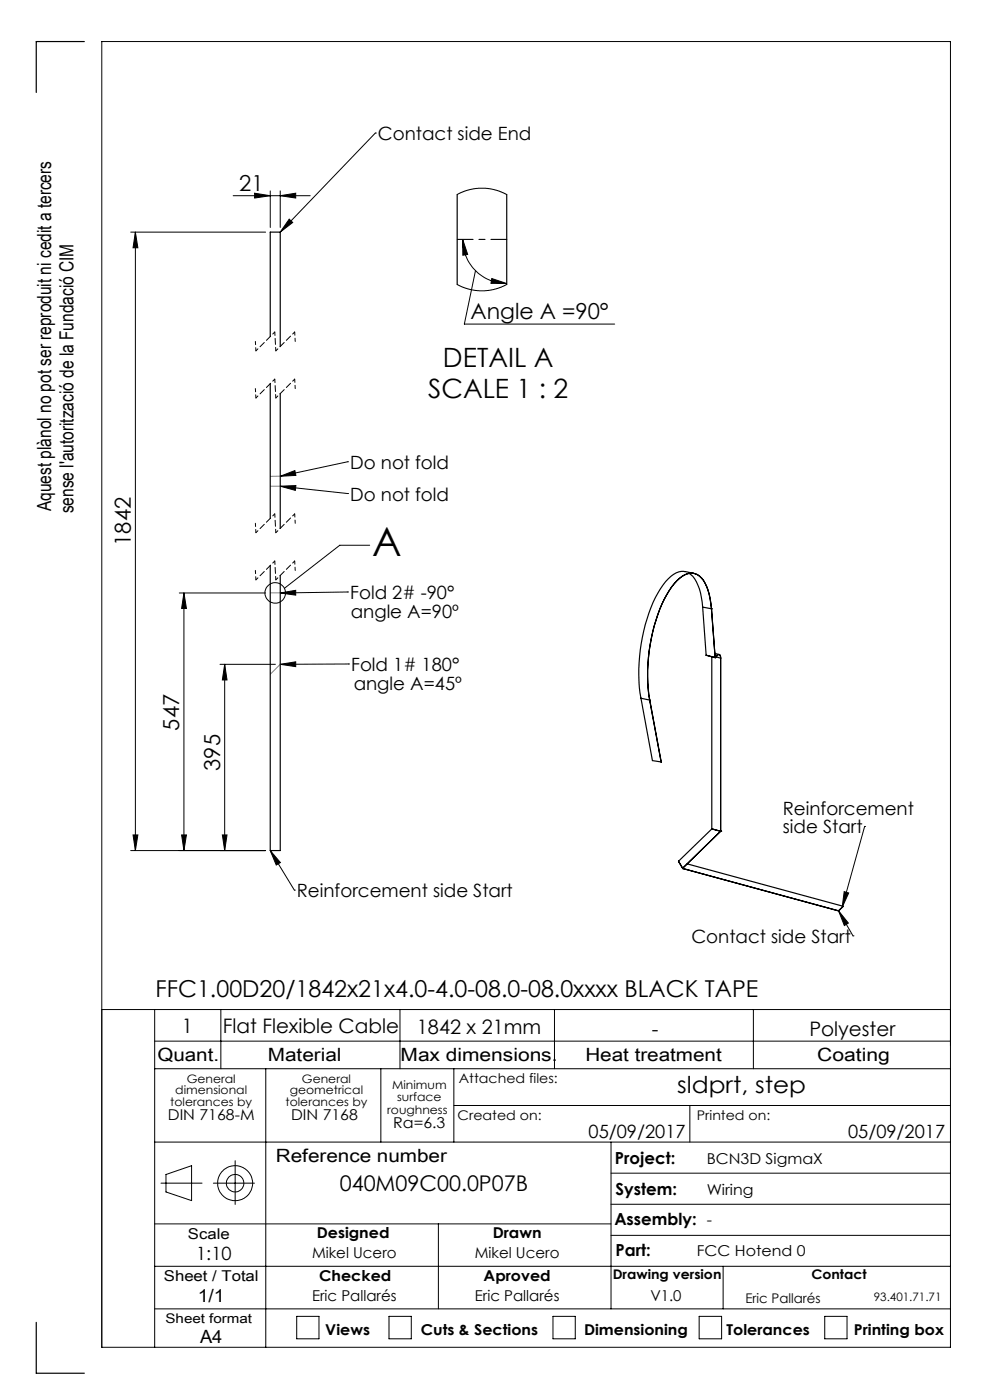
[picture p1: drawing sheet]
<svg xmlns="http://www.w3.org/2000/svg" width="210mm" height="297mm" viewBox="0 0 210 297" stroke-linecap="round" stroke-linejoin="round" font-family="sans-serif">
<g fill="none" stroke="#000" stroke-width=".21">
<path d="M21.6 8.8h180v277h-180zM79.6 28.2h.1M79.6 28.2l-20.2 21M27.7 49.2h28.6M28.7 49.2v131.2M28.7 49.2l.5 3.4h-1zM49.5 41.5h16.3M54 41l3.3 .5-3.3 .5zM57.3 40.5v7.8M59.4 41.5l3.3-.5v1zM59.4 40.5v7.8M61.3 46.5l.8 .7-2.7 2z"/>
<path d="M97 41.3l2.2-1 2.3-.4 2.8 .2 1.6 .4 1.6 .8M98.1 50.8l1.1 3.2-1 .1zM98.1 50.8a9.3 9.3 0 0 0 9.4 9.3M100.9 57.4l-2.4 11.4h31.9M104.3 59.1l3.2 1h-3.4zM97 60.4l2.2 .9 2.4 .4 3-.2 1.6-.5 1.3-.6M73.7 98h.1M73.7 98l-14.3 3M59.4 103.1l3.4-.1-.1 1zM59.4 101l3.1-1.2 .3 1.1zM59.4 103.1l14.3 1.6M73.7 104.7h.1"/>
<path d="M78.4 115.7h-6.3l-11.8 9.1M38 125.8h18.3M39 125.8v54.6M39 125.8l.5 3.3h-1zM59.4 125.8l3.3-.6v1.1zM73.7 125.6h.1M73.7 125.6l-14.3 .2M46.7 140.9h11.7M47.7 140.9v39.5M47.7 140.9l.5 3.3h-1zM59.4 140.9l3.3-.5v1zM73.9 140.9h.1"/>
<path d="M73.9 140.9h-14.5M28.2 177.1h1l-.5 3.3zM38.5 177.1h1l-.5 3.3zM47.2 177.1h1l-.5 3.3zM183.4 175.3h.1M183.4 175.3l-4.8 17.2M27.7 180.4h28.6M57.3 180.4l2.2 2.6-.9 .5zM57.3 180.4l5.1 8.4M62.4 188.8h.1M177.9 193.2l2.1 2.6-.9 .6zM177.9 193.2l3 5.3"/>
<path d="M179.1 189.2l.9 .2-1.4 3.1zM180.9 198.5h.1M21.6 214.2h180M32.8 214.2v71.6M46.8 214.2v12.5M84.8 214.2v12.5M117.6 214.2v12.5M159.8 214.2v12.5M32.8 220.9h168.8M32.8 226.7h168.8M56.4 226.7v59.1M80.8 226.7v15.6"/>
<path d="M96.3 226.7v15.6M96.3 234.5h105.3M146.3 234.5v7.8M32.8 259.6h96.8M32.8 242.3h168.8M34.1 251h8.8M35.2 249.2l5.4-1.9v7.4l-5.4-1.8zM45.3 251h8.7M49.9 246.2v9.3M93 259.6v18.1M129.6 242.3v35.4M129.6 255.5h72"/>
<path d="M129.6 248.9h72M32.8 268.6h168.8M62.9 279.3h4.8v4.7h-4.8zM82.5 279.3h4.7v4.7h-4.7zM117.3 279.3h4.7v4.7h-4.7zM129.6 262.1h72M148.3 279.3h4.8v4.7h-4.8zM153.4 268.6v9.1M174.9 279.3h4.8v4.7h-4.8zM201.6 277.7h-168.8"/>
<circle cx="58.4" cy="125.8" r="2.18"/>
<circle cx="49.9" cy="251" r="1.87"/>
<circle cx="49.9" cy="251" r="3.7"/>
</g>
<path d="M54.3 74.4l-.1-2M62.6 72.4l-.1-2M54.3 84.4l-.1-2M62.6 82.4l-.1-2M54.3 113l-.1-2M62.6 111l-.1-2M54.3 123l-.1-2M62.6 121l-.1-2" fill="none" stroke="#000" stroke-width=".21" stroke-dasharray="1.3 .6" stroke-dashoffset=".6"/>
<path d="M58.3 70.4l-4 4M62.5 70.4l-4 4M58.3 80.4l-4 4M62.5 80.4l-4 4M58.3 119l-4 4M58.3 109l-4 4M62.5 119l-4 4M62.5 109l-4 4" fill="none" stroke="#000" stroke-width=".21" stroke-dasharray="1.3 .6" stroke-dashoffset=".7"/>
<path d="M58.5 74.4l-.2-4M58.5 84.4l-.2-4M58.5 113l-.2-4M58.5 123l-.2-4" fill="none" stroke="#000" stroke-width=".21" stroke-dasharray="1.3 .6" stroke-dashoffset=".5"/>
<path d="M107.5 50.8h-10.5" fill="none" stroke="#808080" stroke-width=".21" stroke-dasharray="15.2 1.3 1.3 1.3" stroke-dashoffset="11.9"/>
<path d="M59.4 101l-2.1 .1M59.4 103.1h-2.1M59.4 125.8h-2.1M59.4 140.9l-2.1 2.1" fill="none" stroke="#808080" stroke-width=".21" stroke-dasharray="15.2 1.3 1.3 1.3"/>
<path d="M97 50.8h10.5" fill="none" stroke="#000" stroke-width=".21" stroke-dasharray="15.2 1.3 1.3 1.3" stroke-dashoffset="11.9"/>
<g fill="none" stroke="#000" stroke-width=".25">
<path d="M17.9 8.8h-10.2v10.8M97 41.3v19.1M107.5 41.3v19.1M57.3 71.4v-22.2h2.1v24.3M57.3 81.4v28.6M59.4 83.5v28.6M57.3 120v60.4h2.1v-58.3M145.3 121.3a4.4 4.4 0 0 0-4.1 2.1 31.2 31.2 0 0 0-5.6 17.1l-.1 4 .5 3.6M145.3 121.2l1.9 .4M146.2 121.6a7.3 7.3 0 0 1 2.6 5.1l.2 2.1M149 128.8l1.9 .3M149 128.8l.8 10.2"/>
<path d="M149.8 139l1.9 .5M150.9 129.1a11.3 11.3 0 0 0-2.1-6.5 3.1 3.1 0 0 0-4.6 .1 19.3 19.3 0 0 0-5.1 8.9 37.9 37.9 0 0 0-1.3 16.9M150.9 129.1a11.4 11.4 0 0 0-2.1-6.4 2.99 2.99 0 0 0-4.6 0 20.8 20.8 0 0 0-5.5 10.2 37 37 0 0 0-.9 15.6M150.9 129.1h.1M150.9 129.1l.8 10.4M151 139.3v36.5M151.6 138.6l.9 .2M151.7 139l.4 .1M151.7 139.5h.1M151.7 139.4v.1M152.1 139.1a.43 .43 0 0 1 .5-.2 .43 .43 0 0 1 .3 .5v37M152.1 139.1a.42 .42 0 0 1 .5-.2 .42 .42 0 0 1 .3 .5v.2l-1-.3"/>
<path d="M152.1 139.1l-.4 .4M136 148.1l1.8 .4M136 148.1l2.4 13.3 1.8 .2M137.8 148.5l2.4 13.1M137.8 148.5h.1M151 175.8v.1M151 175.8l1.9 .6M151 175.9l-7.1 6.8M151 175.9l1.9 .5M152.9 176.4h.1M152.9 176.3v.1M152.9 176.4l-8.1 7.8"/>
<path d="M143.9 182.7l.9 1.6M143.9 182.7l.9 1.5M144.8 184.2l.1 .1M144.8 184.2h.1M144.9 184.3h.1M144.9 184.3l33 8.9M145.8 183.3l33.1 9M178.9 192.3l-1 .9M7.7 280.5v10.8h10.2"/>
</g>
<g fill="#000">
<path d="M59.4 41.5l3.3-.5v1zM54 41l3.3 .5-3.3 .5z"/>
<path d="M98.1 50.8l1.1 3.2-1 .1zM104.3 59.1l3.2 1h-3.4z"/>
<path d="M47.2 177.1h1l-.5 3.3zM47.7 140.9l.5 3.3h-1zM28.2 177.1h1l-.5 3.3zM28.7 49.2l.5 3.4h-1zM38.5 177.1h1l-.5 3.3zM39 125.8l.5 3.3h-1z"/>
<path d="M57.3 180.4l2.2 2.6-.9 .5zM61.3 46.5l.8 .7-2.7 2zM59.4 125.8l3.3-.6v1.1zM59.4 140.9l3.3-.5v1zM59.4 103.1l3.4-.1-.1 1zM59.4 101l3.1-1.2 .3 1.1zM177.9 193.2l2.1 2.6-.9 .6zM179.1 189.2l.9 .2-1.4 3.1z"/>
</g>
<text font-size="8.5" x="78.9" y="118">A</text>
<g font-size="5.6">
<text x="94" y="77.8">DETAIL A</text>
<text x="90.8" y="84.4">SCALE 1 : 2</text>
</g>
<g font-size="4.9">
<text x="33" y="211.4">FFC1.00D20/1842x21x4.0-4.0-08.0-08.0xxxx BLACK TAPE</text>
<text x="143.7" y="231.9">sldprt, step</text>
</g>
<g font-size="4.7">
<text x="50.8" y="40.5">21</text>
<text x="99.8" y="67.7">Angle A =90°</text>
<text x="27.7" y="115.8" transform="rotate(-90 27.7 115.8)">1842</text>
<text x="38" y="155" transform="rotate(-90 38 155)">547</text>
<text x="46.7" y="163.5" transform="rotate(-90 46.7 163.5)">395</text>
</g>
<text font-size="4.6" x="72.1" y="252.7">040M09C00.0P07B</text>
<g font-size="4.2">
<text x="38.6" y="219.1">1</text>
<text x="47.3" y="219.2">Flat Flexible Cable</text>
<text x="88.4" y="219.5">1842 x 21mm</text>
<text x="138.3" y="219.7">-</text>
<text x="171.7" y="219.7">Polyester</text>
</g>
<g font-size="4.1">
<text x="10.9" y="108.4" transform="rotate(-90 10.9 108.4)">Aquest plànol no pot ser reproduit ni cedit a tercers</text>
<text x="15.6" y="108.9" transform="rotate(-90 15.6 108.9)">sense l'autorització de la Fundació CIM</text>
</g>
<g font-size="3.9">
<text x="80.2" y="29.8">Contact side End</text>
<text x="74.3" y="99.5">Do not fold</text>
<text x="74.3" y="106.2">Do not fold</text>
<text x="74.3" y="127.1">Fold 2# -90°</text>
<text x="74.4" y="131">angle A=90º</text>
<text x="74.5" y="142.4">Fold 1# 180°</text>
<text x="75" y="146.3">angle A=45º</text>
<text x="166.1" y="172.9">Reinforcement</text>
<text x="166.1" y="176.8">side Start</text>
<text x="63" y="190.3">Reinforcement side Start</text>
<text x="146.7" y="200">Contact side Start</text>
<text x="33.4" y="225.1">Quant.</text>
<text x="56.8" y="225.1">Material</text>
<text x="85" y="225.1">Max dimensions.</text>
<text x="124.2" y="225.1">Heat treatment</text>
<text x="173.4" y="225.1">Coating</text>
<text x="124.8" y="241.3">05/09/2017</text>
<text x="179.9" y="241.3">05/09/2017</text>
<text x="58.5" y="246.6">Reference number</text>
<text x="41.6" y="267.3">1:10</text>
<text x="41.9" y="276.1">1/1</text>
<text x="42.4" y="284.9">A4</text>
</g>
<g font-size="3.5">
<text x="130.5" y="246.9">Project:</text>
<text x="130.6" y="253.5">System:</text>
<text x="130.3" y="259.8">Assembly: -</text>
<text x="130.6" y="266.4">Part:</text>
</g>
<g font-size="3.2">
<text x="35.6" y="237.6">DIN 7168-M</text>
<text x="61.7" y="237.6">DIN 7168</text>
<text x="83.4" y="239.3">Ra=6.3</text>
<text x="149.9" y="246.9">BCN3D SigmaX</text>
<text x="149.9" y="253.5">Wiring</text>
<text x="39.9" y="262.9">Scale</text>
<text x="67.2" y="262.5">Designed</text>
<text x="104.5" y="262.5">Drawn</text>
<text x="66.2" y="266.9">Mikel Ucero</text>
<text x="100.7" y="266.9">Mikel Ucero</text>
<text x="147.8" y="266.4">FCC Hotend 0</text>
<text x="34.8" y="271.7">Sheet / Total</text>
<text x="67.7" y="271.7">Checked</text>
<text x="102.6" y="271.7">Aproved</text>
<text x="66.2" y="276.1">Eric Pallarés</text>
<text x="100.7" y="276.1">Eric Pallarés</text>
<text x="138" y="276.1">V1.0</text>
<text x="69" y="283.1">Views</text>
<text x="89.3" y="283.1">Cuts &amp; Sections</text>
<text x="123.9" y="283.1">Dimensioning</text>
<text x="154.1" y="283.2">Tolerances</text>
<text x="181.1" y="283.2">Printing box</text>
</g>
<g font-size="2.8">
<text x="97.3" y="229.7">Attached files:</text>
<text x="97.1" y="237.7">Created on:</text>
<text x="147.8" y="237.7">Printed on:</text>
<text x="130" y="271.4">Drawing version</text>
<text x="172.1" y="271.4">Contact</text>
<text x="35.1" y="280.7">Sheet format</text>
<text x="158.1" y="276.4">Eric Pallarés</text>
</g>
<g font-size="2.5">
<text x="37.2" y="232.1">dimensional</text>
<text x="39.6" y="229.7">General</text>
<text x="61.5" y="232.1">geometrical</text>
<text x="64" y="229.7">General</text>
<text x="83.2" y="231">Minimum</text>
<text x="84.2" y="233.5">surface</text>
<text x="36.1" y="234.6">tolerances by</text>
<text x="60.6" y="234.6">tolerances by</text>
<text x="82.1" y="236.2">roughness</text>
<text x="185.4" y="276.1">93.401.71.71</text>
</g>
</svg>
